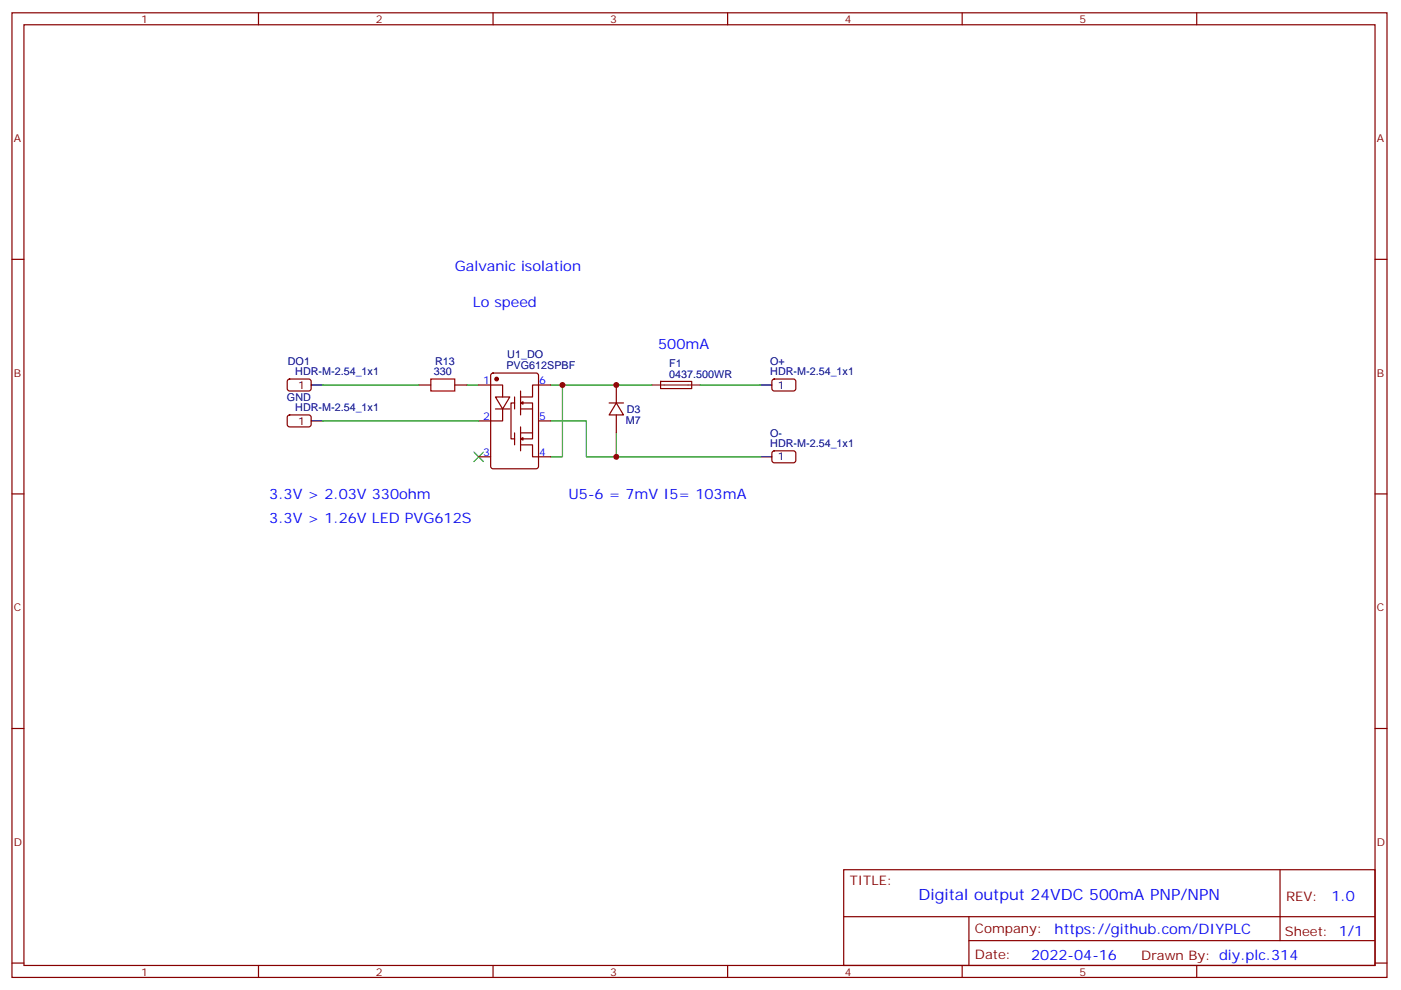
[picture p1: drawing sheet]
<svg xmlns="http://www.w3.org/2000/svg" width="413mm" height="292mm" viewBox="0 0 413 292" stroke-linecap="round" stroke-linejoin="round" font-family="sans-serif">
<g fill="none" stroke="#870000" stroke-width=".35">
<path d="M3.5 3.8h405.4v284.3h-405.4zM7.1 7.3h398.2v277.3h-398.2zM76.2 3.8v3.5M145.3 3.8v3.5M214.5 3.8v3.5M283.6 3.8v3.5M352.8 3.8v3.5M3.5 76.4h3.6M405.3 76.4h3.6M84.9 111.9l.5-.2 5.9 .1 .4 .6v2.4l-.7 .5-5.9-.1-.4-.7v-2.1zM123.5 113.5h3.5M134.1 113.5h3.5"/>
<path d="M141.1 113.5h7.1v3.5M144.9 110.2l.4-.2h12.7l.7 .4v27.1l-.4 .6-13 .1-.6-.5-.1-27zM146 117h4.3l-2.1 3.5zM151.7 118.8h-1.1v10.6h1.1M151.7 117v3.5M153.5 118.8l.7-.4v.7zM153.5 118.8h3.5v10.6h-3.5M153.5 115.3v7M162.3 113.5h-5.3v3.5h-3.5M179.6 118.8h4.2M181.7 118.8l2.1 3.5h-4.2zM181.7 113.5v5.3"/>
<path d="M194.7 112.4h9.2v2.1h-9.1zM227.8 111.9l.4-.2 6 .1 .4 .6-.1 2.4-.6 .5-5.9-.1-.5-.7v-2.1zM84.9 122.5l.5-.2 5.9 .1 .4 .6v2.4l-.7 .4h-5.9l-.4-.7v-2.1zM141.1 134.7h3.5M146 120.5h4.3M148.2 120.5v3.6h-7.1M151.7 127.6v3.5M153.5 129.4l.7-.4v.7zM153.5 131.1h3.5v3.6h5.3M153.5 127.6h3.5M153.5 120.5h3.5M153.5 125.8v7.1"/>
<path d="M158.7 124.1h3.6M181.7 122.3v5.3M227.8 133.1l.4-.2h6l.4 .7-.1 2.4-.6 .4h-5.9l-.5-.7v-2.1zM3.5 145.6h3.6M405.3 145.6h3.6M3.5 214.7h3.6M405.3 214.7h3.6M248.7 256.4h156.6v28.2h-156.6zM377.3 256.4v20.9M248.7 270.2h156.5M285.6 277.3h119.6M285.6 270.2v14.1"/>
<path d="M3.5 283.9h3.6M76.2 284.6v3.5M145.3 284.6v3.5M214.5 284.6v3.5M283.6 284.6v3.5M352.8 284.6v3.5M405.3 283.9h3.6"/>
</g>
<path d="M91.7 113.5h3.5M224 113.5h3.5M91.7 124.1h3.5M224 134.7h3.5" fill="none" stroke="#000" stroke-width=".35"/>
<path d="M139.7 133.2l2.8 2.9M142.5 133.2l-2.8 2.9" fill="none" stroke="#3c3" stroke-width=".35"/>
<path d="M95.2 113.5h28.3M137.6 113.5h3.5M162.3 113.5h3.5v21.2h-3.5M165.8 113.5h26.5M206.4 113.5h17.6M95.2 124.1h45.9M162.3 124.1h10.6v10.6h51.1M181.7 127.6v7.1" fill="none" stroke="#008700" stroke-width=".35"/>
<circle cx="146.4" cy="111.7" r=".53" fill="#870000" stroke="#870000" stroke-width=".35"/>
<path d="M192.3 113.5h14.1" fill="none" stroke="#8c2424" stroke-width=".35"/>
<path d="M127 111.7h7.1v3.6h-7.1z" fill="none" stroke="#a10000" stroke-width=".35"/>
<g fill="#c00">
<circle cx="181.7" cy="134.7" r=".88"/>
<circle cx="181.7" cy="113.5" r=".88"/>
<circle cx="165.8" cy="113.5" r=".88"/>
</g>
<text font-size="4.6" fill="#00f" x="270.8" y="265.4">Digital output 24VDC 500mA PNP/NPN</text>
<g font-size="4.2" fill="#00f">
<text x="134.1" y="80">Galvanic isolation</text>
<text x="139.3" y="90.6">Lo speed</text>
<text x="194" y="102.9">500mA</text>
<text x="79.4" y="147">3.3V &gt; 2.03V 330ohm</text>
<text x="167.6" y="147">U5-6 = 7mV I5= 103mA</text>
<text x="79.4" y="154.1">3.3V &gt; 1.26V LED PVG612S</text>
<text x="392.5" y="265.6">1.0</text>
<text x="310.9" y="275.2">https://github.com/DIYPLC</text>
<text x="304" y="283">2022-04-16</text>
</g>
<g font-size="3.9" fill="#800">
<text x="250.5" y="260.9">TITLE:</text>
<text x="379.1" y="265.6">REV:</text>
<text x="287.4" y="275.1">Company:</text>
<text x="378.7" y="275.8">Sheet: 1/1</text>
<text x="287.4" y="282.8">Date:</text>
<text x="336.4" y="282.9">Drawn By: diy.plc.314</text>
</g>
<g font-size="3.2" fill="#800">
<text x="41.6" y="6.8">1</text>
<text x="110.8" y="6.8">2</text>
<text x="179.9" y="6.8">3</text>
<text x="249.1" y="6.8">4</text>
<text x="318.2" y="6.8">5</text>
<text x="4.1" y="41.9">A</text>
<text x="405.9" y="41.9">A</text>
<text x="4.1" y="111">B</text>
<text x="405.9" y="111">B</text>
<text x="4.1" y="180.2">C</text>
<text x="405.9" y="180.2">C</text>
<text x="4.1" y="249.3">D</text>
<text x="405.9" y="249.3">D</text>
<text x="41.6" y="287.6">1</text>
<text x="110.8" y="287.6">2</text>
<text x="179.9" y="287.6">3</text>
<text x="249.1" y="287.6">4</text>
<text x="318.2" y="287.6">5</text>
</g>
<g font-size="3.2" fill="#000080">
<text x="84.9" y="107.6">DO1</text>
<text x="128.2" y="107.5">R13</text>
<text x="149.6" y="105.6">U1_DO</text>
<text x="227.1" y="107.5">O+</text>
<text x="87" y="110.7">HDR-M-2.54_1x1</text>
<text x="127.9" y="110.7">330</text>
<text x="149.3" y="108.8">PVG612SPBF</text>
<text x="197.3" y="111.4">0437.500WR</text>
<text x="197.3" y="108.2">F1</text>
<text x="227.1" y="110.7">HDR-M-2.54_1x1</text>
<text x="84.6" y="118.2">GND</text>
<text x="87" y="121.2">HDR-M-2.54_1x1</text>
<text x="184.5" y="124.9">M7</text>
<text x="184.8" y="121.7">D3</text>
<text x="227.1" y="131.8">HDR-M-2.54_1x1</text>
<text x="227.1" y="128.7">O-</text>
</g>
<g font-size="3.2" fill="#00f">
<text x="142.4" y="113.1">1</text>
<text x="158.9" y="113.1">6</text>
<text x="142.4" y="123.7">2</text>
<text x="158.9" y="123.7">5</text>
<text x="142.4" y="134.3">3</text>
<text x="158.9" y="134.3">4</text>
</g>
<g font-size="3.2">
<text x="87.9" y="114.5">1</text>
<text x="229.3" y="114.5">1</text>
<text x="87.9" y="125.1">1</text>
<text x="229.3" y="135.7">1</text>
</g>
</svg>
